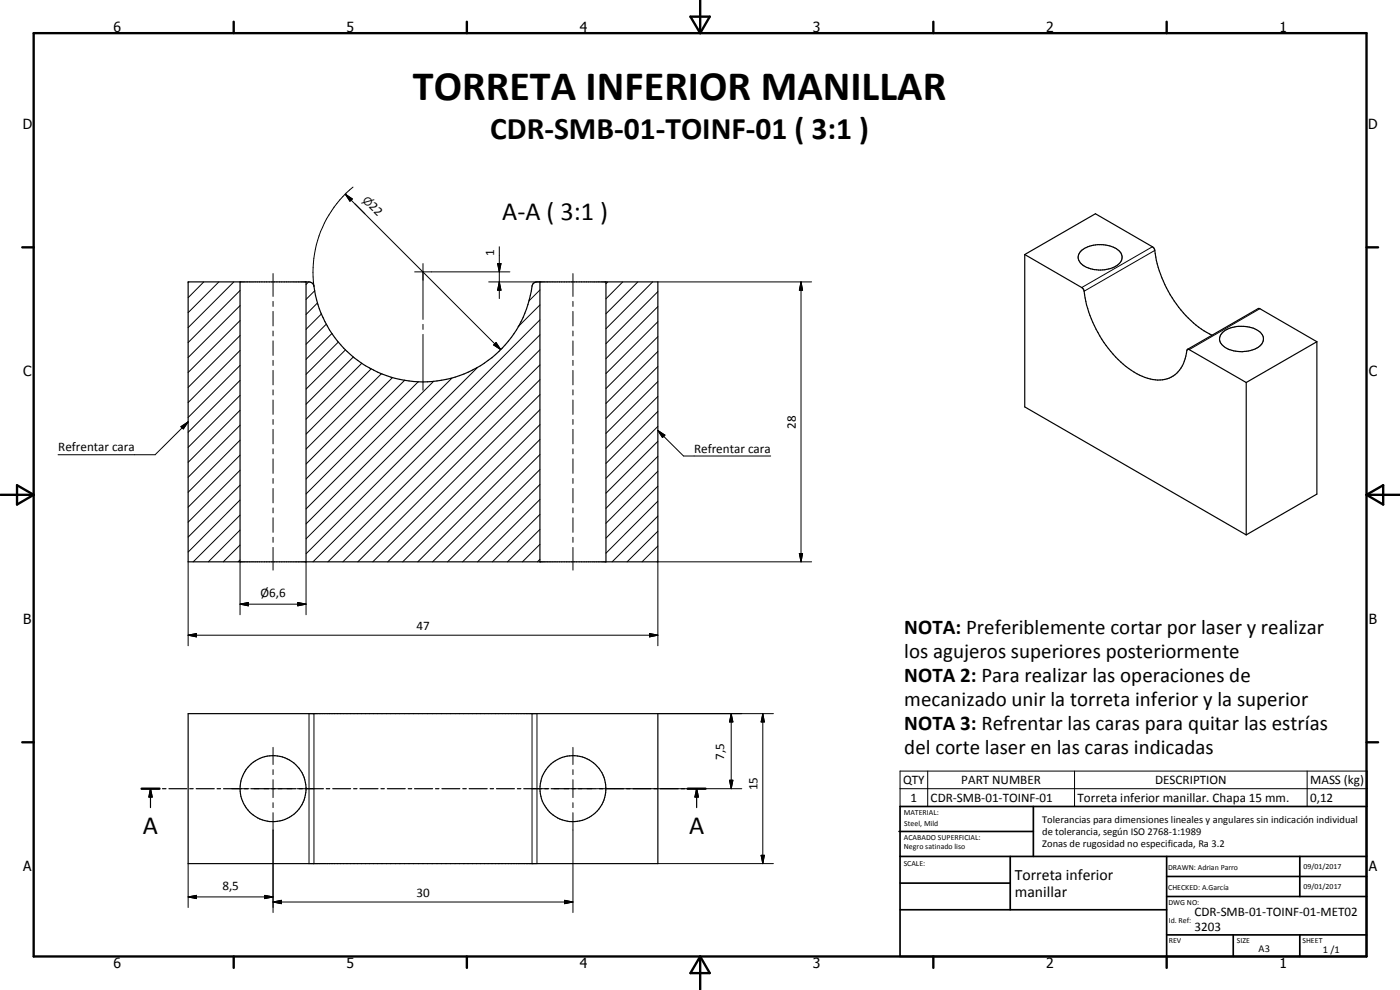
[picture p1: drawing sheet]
<svg xmlns="http://www.w3.org/2000/svg" width="420mm" height="297mm" viewBox="0 0 420 297" stroke-linecap="round" stroke-linejoin="round" font-family="sans-serif">
<g fill="none" stroke="#000" stroke-width=".35">
<path d="M307.5 76.4l17.1 9.9 .6 .7a35 35 0 0 0 16 25.1 10.8 10.8 0 0 0 10.9 .7 10.6 10.6 0 0 0 4.2-7.9h.6l17.1 9.9M307.5 76.4l21.2-12.3 17.2 9.9 .5 .7a34.9 34.9 0 0 0 15.8 25l1.6 .9M307.5 76.4v45.7l66.5 38.4M324.4 75.4a9.3 9.3 0 0 1 11.7 .2 2.73 2.73 0 0 1-1.3 4.3 9.7 9.7 0 0 1-10.6-1 2.41 2.41 0 0 1 .2-3.5zM56.5 84.6h36.2a1.5 1.5 0 0 1 1.5 1.3 33 33 0 0 0 32.9 28.7 33 33 0 0 0 32.6-29l.6-.8 .9-.2h36.2v84h-140.9zM72 84.6v84M91.9 84.6v84M162 84.6v84M181.9 84.6v84M366.8 99.9a9.4 9.4 0 0 1 11.7 .1 2.91 2.91 0 0 1-1.7 4.6 9.5 9.5 0 0 1-10.1-1.2 2.42 2.42 0 0 1 .1-3.5zM374 114.8v45.7M395.2 102.5l-17.5-10-21.3 12.3"/>
<path d="M395.2 102.5l-21.2 12.3M395.2 102.5v45.8l-21.2 12.2M56.5 214.1h140.9v45h-140.9zM42.5 236.6h5.4M45.2 236.6l.5 2.5h-1zM45.2 236.6v5.7M48.8 236.6h1M50.7 236.6h5.4M56.9 236.6h1.1M58.9 236.6h5.4M65.1 236.6h1.1M67.1 236.6h5.4"/>
<path d="M73.4 236.6h1M75.3 236.6h5.4M81.5 236.6h1.1M83.5 236.6h5.3M89.7 236.6h1.1M91.6 236.6h5.5M97.9 236.6h1.1M99.9 236.6h5.3M106.1 236.6h1M108 236.6h5.4M114.3 236.6h1M116.2 236.6h5.4"/>
<path d="M122.5 236.6h1.1M124.4 236.6h5.4M130.7 236.6h1M132.6 236.6h5.4M138.9 236.6h1M140.8 236.6h5.4M147.1 236.6h1M149 236.6h5.4M155.3 236.6h1M157.2 236.6h5.4M163.5 236.6h1M165.4 236.6h5.4"/>
<path d="M171.7 236.6h1M173.6 236.6h5.4M179.9 236.6h1M181.8 236.6h5.3M188 236.6h1.1M190 236.6h5.4M196.2 236.6h1.1M198.2 236.6h5.4M204.4 236.6h1.1M206.4 236.6h5.3M209.1 236.6l.5 2.5h-1zM209.1 236.6v5.7"/>
<circle cx="82" cy="236.6" r="9.9"/>
<circle cx="171.9" cy="236.6" r="9.9"/>
</g>
<g fill="none" stroke="#000" stroke-width=".3">
<path d="M103.6 58.3l2.1 1.4-.7 .7zM103.6 58.3l46.7 46.6M105.9 56.1a32.8 32.8 0 0 0-11.7 29.8M106.5 61.2l3 2.9M126.9 79.1v16.7M149.3 79.1h1.1l-.6 2.5zM149.8 74v15.6M345.9 74l-21.3 12.3M346.6 75.1l-21.2 12.3M56.7 84.6l-.2 .2M61.2 84.6l-4.7 4.7M65.7 84.6l-9.2 9.2"/>
<path d="M70.2 84.6l-13.7 13.7M72 96.2l-15.5 15.6M72 91.7l-15.5 15.6M72 87.2l-15.5 15.6M81.9 82.1v6.8M81.9 90.4v1.5M81.9 93.4v4.4M81.9 99.3v1.5M92.6 84.6l-.7 .7M94.5 87.2l-2.6 2.6M95.3 90.8l-3.4 3.6M96.5 94.2l-4.6 4.6"/>
<path d="M97.9 97.2l-6 6.1M124.4 81.6h28.6M126.9 97.3v1.5M146.7 84.6h15.3M149.8 84.6l.6 2.5h-1.1zM162 96l-70.1 70.2M162 91.5l-6.5 6.5M162 87l-3.3 3.3M171.9 82.1v6.8M171.9 90.4v1.5M171.9 93.4v4.4M171.9 99.3v1.5"/>
<path d="M182.4 84.6l-.5 .5M186.9 84.6l-5 5.1M191.4 84.6l-9.5 9.5M195.9 84.6l-14 14M197.4 92l-15.5 15.6M197.4 87.5l-15.5 15.6M197.4 96.5l-15.5 15.6M197.4 84.6h46.2M240.4 84.6l.5 2.5h-1zM240.4 84.6v84M378.1 92.6l-21.2 12.3M72 118.6l-15.5 15.6"/>
<path d="M72 114.1l-15.5 15.6M72 109.6l-15.5 15.7M72 105.2l-15.5 15.6M72 100.7l-15.5 15.5M81.9 102.3v4.3M81.9 108.1v1.5M81.9 111.1v4.4M81.9 117v1.5M99.6 100.1l-7.7 7.7M101.5 102.6l-9.6 9.7M103.7 104.9l-11.8 11.9M106.1 107.1l-14.2 14.2"/>
<path d="M108.6 109l-16.7 16.8M111.4 110.7l-19.5 19.6M114.5 112.1l-22.6 22.6M117.8 113.3l-25.9 25.9M121.4 114.1l-29.5 29.6M125.5 114.6l-33.6 33.6M126.9 100.3v16.8M130.2 114.4l-38.3 38.3M135.7 113.4l-43.8 43.8M143.3 110.3l-51.4 51.4M148.2 103.5l.7-.7 1.4 2.1zM148.9 102.8l1.4 2.1-2.1-1.4z"/>
<path d="M162 118.4l-50.1 50.2M162 113.9l-54.6 54.7M162 109.5l-59.1 59.1M162 104.9l-63.6 63.7M162 100.5l-68.1 68.1M171.9 102.3v4.3M171.9 108.1v1.5M171.9 111.1v4.4M171.9 117v1.5M197.4 119l-15.5 15.5M197.4 114.5l-15.5 15.5M197.4 110l-15.5 15.6"/>
<path d="M197.4 105.5l-15.5 15.6M197.4 101l-15.5 15.6M54.3 128l2.2-1.4-1.5 2.1zM56.5 126.6l-9.9 9.8h-29.2M72 136.6l-15.5 15.6M72 132.1l-15.5 15.6M72 127.6l-15.5 15.6M72 123.1l-15.5 15.6M81.9 120v4.3M81.9 125.9v1.4M81.9 128.8v4.4M81.9 134.7v1.5"/>
<path d="M81.9 137.7v4.3M162 136.4l-32.2 32.2M162 131.9l-36.6 36.7M162 127.4l-41.1 41.2M162 122.9l-45.6 45.7M171.9 120v4.3M171.9 125.9v1.4M171.9 128.8v4.4M171.9 134.7v1.5M171.9 137.7v4.3M197.4 129.2l2.1 1.4-.7 .7zM197.4 132.4l-15.5 15.6"/>
<path d="M197.4 127.9l-15.5 15.6M197.4 123.4l-15.5 15.7M197.4 136.9l-15.5 15.6M197.4 129.2l7.7 7.6h26.2M72 159l-9.5 9.6M72 154.6l-14 14M72 150l-15.5 15.7M72 145.6l-15.5 15.6M72 141.1l-15.5 15.6M81.9 143.6v1.4M81.9 146.6v4.3M81.9 152.4v1.5"/>
<path d="M81.9 155.4v4.3M162 158.8l-9.7 9.8M162 154.3l-14.2 14.3M162 149.9l-18.7 18.7M162 145.4l-23.2 23.2M162 140.9l-27.7 27.7M171.9 143.6v1.4M171.9 146.6v4.3M171.9 152.4v1.5M171.9 155.4v4.3M197.4 159.4l-9.2 9.2M197.4 154.9l-13.7 13.7"/>
<path d="M197.4 150.4l-15.5 15.6M197.4 145.9l-15.5 15.6M197.4 141.4l-15.5 15.6M56.5 168.6v25.2M72 168l-.6 .6M72 163.5l-5 5.1M72 168.6v15.8M81.9 161.2v1.5M81.9 164.3v6.8M91.9 168.6v15.8M162 167.8l-.7 .8M162 163.3l-5.2 5.3"/>
<path d="M171.9 161.2v1.5M171.9 164.3v6.8M197.4 168.3l-.2 .3M197.4 163.8l-4.7 4.8M239.9 166.1h1l-.5 2.5zM243.6 168.6h-46.2v25.2M56.5 190.6l2.5-.5v1zM56.5 190.6h140.9M72 181.3l2.5-.5v1zM72 181.3h19.9M89.4 180.8l2.5 .5-2.5 .5zM194.9 190.1l2.5 .5-2.5 .5z"/>
<path d="M92.7 214.1v45M94.2 214.1v45M159.7 214.1v45M161.2 214.1v45M197.4 214.1h34.7M219.4 214.1l.6 2.5h-1.1zM219.4 214.1v22.5M228.9 214.1l.5 2.5h-1zM228.9 214.1v45M69.5 236.6h5.2M76.2 236.6h1.6M79.2 236.6h5.5"/>
<path d="M81.9 224.2v5.2M81.9 230.9v1.5M81.9 233.9v5.4M86.1 236.6h1.6M89.1 236.6h5.2M159.5 236.6h5.2M166.2 236.6h1.5M169.2 236.6h5.5M171.9 224.2v5.2M171.9 230.9v1.5M171.9 233.9v5.4M176.1 236.6h1.5"/>
<path d="M179.1 236.6h43.5M218.9 234.1h1.1l-.6 2.5zM270.1 231.4h140.2v10.6h-140.2zM270.1 236.6h140.2M278.4 231.4v10.6M322.5 231.4v10.6M392.3 231.4v10.6M56.5 259.1v13.2M81.9 240.8v1.5M81.9 243.8v30M171.9 240.8v1.5M171.9 243.8v30"/>
<path d="M197.4 259.1h34.7M228.4 256.6h1l-.5 2.5zM56.5 269.1l2.5-.5v1zM56.5 269.1h25.4M79.4 268.6l2.5 .5-2.5 .5zM81.9 270.6l2.5-.5v1zM81.9 270.6h90M169.4 270.1l2.5 .5-2.5 .5z"/>
</g>
<g fill="none" stroke="#000" stroke-width=".71">
<path d="M10.1 9.9h400v277.1h-400zM70.1 6.5v3.4M140.1 6.5v3.4M207.2 5h5.8l-2.9 4.9zM210.1 0v9.9M280.1 6.5v3.4M350.1 6.5v3.4M6.7 74.2h3.4M410.1 74.2h3.5M.1 148.5h10M5.1 145.6l5 2.9-5 2.9zM410.1 148.5h10"/>
<path d="M410.1 148.5l5-2.9v5.8zM6.7 222.7h3.4M42.5 236.6h5.4M206.4 236.6h5.3M410.1 222.7h3.5M70.1 287v3.4M140.1 287v3.4M210.1 287v10M210.1 287l2.9 5h-5.8zM280.1 287v3.4M350.1 287v3.4"/>
</g>
<g fill="none" stroke="#000" stroke-width=".51">
<path d="M269.8 249.5h40.3M270.1 242h140v45h-140zM270.1 257h140M303.2 257v16M310.1 242v15M350.1 257v30M390.1 257v12M270.1 265h33.1M270.1 273h80M350.1 269h60M350.1 263h60M350.1 280.5h60"/>
<path d="M370.1 280.5v6.5M390.1 280.5v6.5"/>
</g>
<g fill="#000">
<path d="M103.6 58.3l2.1 1.4-.7 .7zM149.3 79.1h1.1l-.6 2.5zM149.8 84.6l.6 2.5h-1.1zM240.4 84.6l.5 2.5h-1zM148.9 102.8l1.4 2.1-2.1-1.4zM54.3 128l2.2-1.4-1.5 2.1zM197.4 129.2l2.1 1.4-.7 .7zM239.9 166.1h1l-.5 2.5zM56.5 190.6l2.5-.5v1zM72 181.3l2.5-.5v1zM89.4 180.8l2.5 .5-2.5 .5zM194.9 190.1l2.5 .5-2.5 .5z"/>
<path d="M219.4 214.1l.6 2.5h-1.1zM228.9 214.1l.5 2.5h-1zM45.2 236.6l.5 2.5h-1zM209.1 236.6l.5 2.5h-1zM218.9 234.1h1.1l-.6 2.5zM228.4 256.6h1l-.5 2.5zM56.5 269.1l2.5-.5v1zM79.4 268.6l2.5 .5-2.5 .5zM81.9 270.6l2.5-.5v1zM169.4 270.1l2.5 .5-2.5 .5z"/>
</g>
<text font-size="12.6" x="123.9" y="29.9">TORRETA INFERIOR MANILLAR</text>
<text font-size="9.4" x="147.1" y="41.7">CDR-SMB-01-TOINF-01 ( 3:1 )</text>
<g font-size="7.9">
<text x="150.7" y="65.9">A-A ( 3:1 )</text>
<text x="42.9" y="250.1">A</text>
<text x="206.8" y="250.1">A</text>
</g>
<g font-size="6.3">
<text x="271.4" y="190.2">NOTA: Preferiblemente cortar por laser y realizar</text>
<text x="271.4" y="197.4">los agujeros superiores posteriormente</text>
<text x="271.4" y="204.6">NOTA 2: Para realizar las operaciones de</text>
<text x="271.4" y="211.8">mecanizado unir la torreta inferior y la superior</text>
<text x="271.4" y="219">NOTA 3: Refrentar las caras para quitar las estrías</text>
<text x="271.4" y="226.2">del corte laser en las caras indicadas</text>
</g>
<g font-size="4.7">
<text x="304.6" y="263.9">Torreta inferior</text>
<text x="304.6" y="269.3">manillar</text>
</g>
<g font-size="4.2">
<text x="34" y="9.6">6</text>
<text x="104" y="9.6">5</text>
<text x="174" y="9.6">4</text>
<text x="244" y="9.6">3</text>
<text x="314" y="9.6">2</text>
<text x="384" y="9.6">1</text>
<text x="6.8" y="38.7">D</text>
<text x="410.6" y="38.7">D</text>
<text x="7" y="112.9">C</text>
<text x="410.8" y="112.9">C</text>
<text x="7" y="187.1">B</text>
<text x="410.8" y="187.1">B</text>
<text x="7" y="261.4">A</text>
<text x="410.8" y="261.4">A</text>
<text x="34" y="290.4">6</text>
<text x="104" y="290.4">5</text>
<text x="174" y="290.4">4</text>
<text x="244" y="290.4">3</text>
<text x="314" y="290.4">2</text>
<text x="384" y="290.4">1</text>
</g>
<g font-size="3.9">
<text x="110.6" y="62.2" transform="rotate(45 110.6 62.2)">22</text>
<text x="148.3" y="76.8" transform="rotate(-90 148.3 76.8)">1</text>
<text x="238.8" y="128.6" transform="rotate(-90 238.8 128.6)">28</text>
<text x="17.5" y="135.4">Refrentar cara</text>
<text x="208.3" y="135.8">Refrentar cara</text>
<text x="78.2" y="179.2">Ø6,6</text>
<text x="125" y="189.1">47</text>
<text x="217.4" y="228" transform="rotate(-90 217.4 228)">7,5</text>
<text x="227.4" y="237.2" transform="rotate(-90 227.4 237.2)">15</text>
<text x="271" y="235.2">QTY</text>
<text x="288.5" y="235.2">PART NUMBER</text>
<text x="346.7" y="235.2">DESCRIPTION</text>
<text x="393.2" y="235.4">MASS (kg)</text>
<text x="273.3" y="240.6">1</text>
<text x="279.3" y="240.6">CDR-SMB-01-TOINF-01</text>
<text x="323.4" y="240.7">Torreta inferior manillar. Chapa 15 mm.</text>
<text x="393.2" y="240.6">0,12</text>
<text x="66.7" y="267.1">8,5</text>
<text x="125" y="269.1">30</text>
<text x="358.5" y="275">CDR-SMB-01-TOINF-01-MET02</text>
<text x="358.5" y="279.4">3203</text>
</g>
<text font-size="3.3" x="108.6" y="60.2" transform="rotate(45 108.6 60.2)">⌀</text>
<g font-size="3.1">
<text x="312.7" y="246.8">Tolerancias para dimensiones lineales y angulares sin indicación individual</text>
<text x="312.7" y="250.4">de tolerancia, según ISO 2768-1:1989</text>
<text x="312.7" y="254">Zonas de rugosidad no especificada, Ra 3.2</text>
<text x="377.7" y="285.6">A3</text>
<text x="397" y="285.9">1 /1</text>
</g>
<g font-size="2.4">
<text x="271.2" y="244.4">MATERIAL:</text>
<text x="271.3" y="252">ACABADO SUPERFICIAL:</text>
<text x="271.4" y="247.9">Steel, Mild</text>
<text x="271.3" y="254.6">Negro satinado liso</text>
<text x="271.2" y="259.7">SCALE:</text>
<text x="350.6" y="261">DRAWN: Adrian Parro</text>
<text x="391.2" y="260.6">09/01/2017</text>
<text x="350.6" y="267.1">CHECKED: A.García</text>
<text x="391.2" y="266.7">09/01/2017</text>
<text x="350.6" y="271.4">DWG NO:</text>
<text x="350.8" y="276.9">Id. Ref:</text>
<text x="350.8" y="282.8">REV</text>
<text x="371.2" y="282.9">SIZE</text>
<text x="390.9" y="282.9">SHEET</text>
</g>
</svg>
